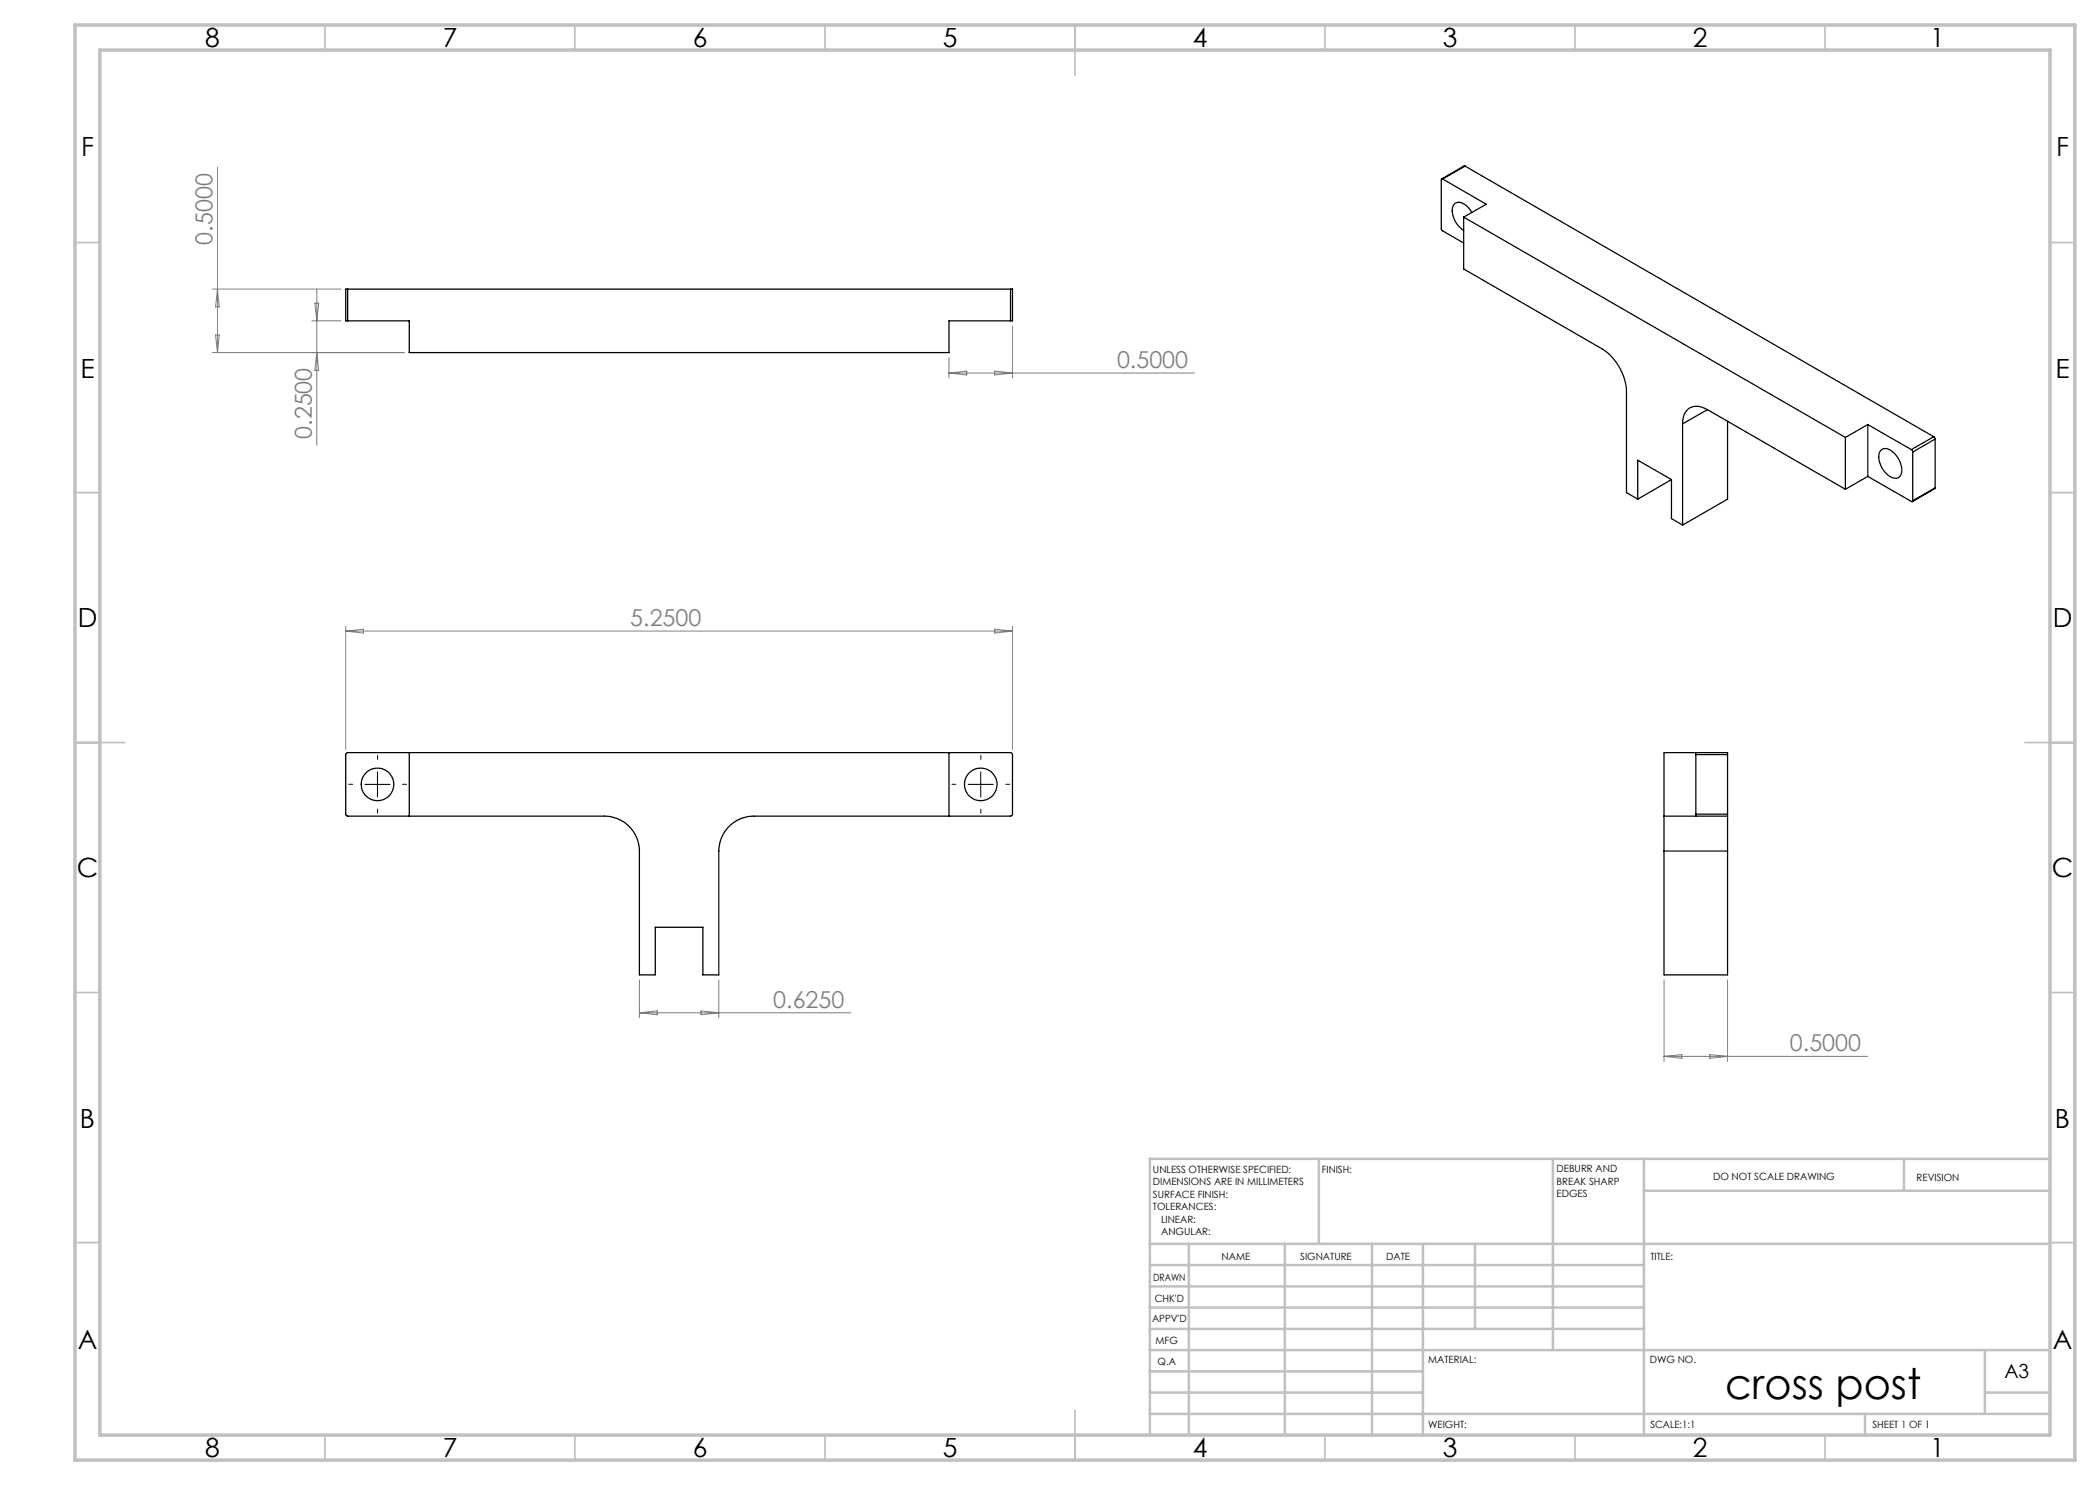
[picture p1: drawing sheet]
<svg xmlns="http://www.w3.org/2000/svg" width="420mm" height="297mm" viewBox="0 0 420 297" stroke-linecap="round" stroke-linejoin="round" font-family="sans-serif">
<path d="M70.5 156.9h-.7M75.5 151.9v-.8M80.5 156.9h.8M191.2 156.9h-.8M196.2 151.9v-.8M201.2 156.9h.7M75.5 161.9v.7M196.2 161.9v.7" fill="none" stroke="#000" stroke-width=".2" stroke-dasharray="15.2 1.3 1.3 1.3"/>
<path d="M73 156.9h5M75.5 154.4v5M193.6 156.9h5M196.1 154.4v5" fill="none" stroke="#000" stroke-width=".2"/>
<g fill="none" stroke="#c0c0c0" stroke-width=".35">
<path d="M65 5v5M115 5v5M165 5v5M215 5v10M265 5v5M315 5v5M365 5v5M15 48.5h5M410 48.5h5M15 98.5h5M410 98.5h5M15 148.5h10"/>
<path d="M405 148.5h10M15 198.5h5M410 198.5h5M15 248.5h5M410 248.5h5M65 287v5M115 287v5M165 287v5M215 282v10M265 287v5M315 287v5M365 287v5"/>
</g>
<g fill="none" stroke="#c0c0c0" stroke-width=".5">
<path d="M263.8 231.8v17M310.6 231.8v38.2M328.8 231.8v55.2M328.8 238.2h81.2M380.8 231.8v6.4M410 231.8h-180v55.2M230 248.8h180M230 257.3h98.8M230 253h98.8M237.8 248.8v38.2M257 248.8v38.2M274.4 248.8v38.2"/>
<path d="M284.6 248.8v38.2M295 248.8v17M230 265.8h98.8M230 261.5h98.8M230 278.5h54.6M230 274.3h54.6M230 270h180M397 278.5h13M397 270v12.8M230 282.8h180M373 282.8v4.2"/>
</g>
<path d="M15 5h400v287h-400zM20 10h390v277h-390z" fill="none" stroke="#c0c0c0" stroke-width=".7"/>
<g fill="none" stroke="#808080" stroke-width=".2">
<path d="M43.5 33.4v37.1M42.5 57.8h25.7M43.5 57.8l.4 3.6h-.8zM63.4 57.8v31.3M42.5 70.5h38.4M43.1 67h.8l-.4 3.5zM62.4 64.2h5.8M63 60.6h.7l-.3 3.6zM63.4 70.5l.3 3.6h-.7zM189.8 71.5v4.1M189.8 74.6h49.1M189.8 74.6l3.6-.4v.8z"/>
<path d="M198.9 74.2l3.6 .4-3.6 .4zM202.5 65.2v10.4M69.1 125.2v24.7M69.1 126.2h133.4M69.1 126.2l3.6-.4v.8zM198.9 125.8l3.6 .4-3.6 .4zM202.5 125.2v24.7M127.9 196v7.5M143.8 196v7.5M332.8 196v16.3M345.5 196v16.3M127.9 202.6h42.2"/>
<path d="M127.9 202.6l3.5-.4v.7zM140.2 202.2l3.6 .4-3.6 .3zM332.8 211.3h40.7M332.8 211.3l3.6-.4v.8zM341.9 210.9l3.6 .4-3.6 .4z"/>
</g>
<g fill="none" stroke="#000" stroke-width=".25">
<path d="M288.5 35.8l-.2 .1v10l4.4 2.7M288.5 35.8l8.8 5-4.6 2.6M293 33.2h-.2l-4.5 2.6M293 33.2l-4.5 2.6M293 33.2l93.8 54.1M69.5 57.8h-.4v6.4h.4M69.5 57.8v6.4M69.5 57.8h132.6M202.1 57.8h.4v6.4h-.4M202.1 57.8v6.4M292.7 43.4v10.4l27.7 15.9a10.8 10.8 0 0 1 4.9 8.6v20.2l2.3 1.3M292.7 43.4l76.4 44.1"/>
<path d="M294.4 42.5a3.3 3.3 0 0 0-2.8-2 1.57 1.57 0 0 0-1.1 2.1 5.1 5.1 0 0 0 2.2 3.5M69.5 64.2h12.3v6.3h108v-6.3h12.3M334.3 95.9v7.8l2.2 1.3M334.3 95.9l-6.7-3.9v7.8M334.3 95.9l-6.7 3.9M336.5 84.8a3 3 0 0 1 2.7-3.6l1.1 .2 1.2 .5 27.6 16M336.5 84.8v20.2M341.5 81.9l-5 2.9M345.5 84.3v15.5l-9 5.2M369.1 87.5v10.4M373.6 95.3l8.7 5h.2l.1-.1M373.6 84.9l8.7 5"/>
<path d="M373.6 84.9l-4.5 2.6M373.6 84.9v10.4M373.6 95.3l-4.5 2.6M376.3 90a1.7 1.7 0 0 1 2.2 .3 4.6 4.6 0 0 1 1.7 4.6 1.31 1.31 0 0 1-2.1 .5 4.7 4.7 0 0 1-2.2-4.9zM382.3 89.9l.3 .5M382.6 90.4v9.8M386.8 87.3l.2 .5M386.8 87.3l-4.5 2.6M387 97.6v.1l-4.5 2.6M387 87.8l-4.4 2.6M387 87.8v9.8M387 97.6l-4.4 2.6"/>
<path d="M69.3 150.6l.2-.1h132.7l.3 .3v12.1l-.3 .3h-51.5a7 7 0 0 0-6.9 7v24.8h-3.2v-9.5h-9.5v9.5h-3.2v-24.8a7 7 0 0 0-7-7h-51.4l-.4-.3v-12.1zM81.8 150.5v12.7M189.8 150.5v12.7M339.2 150.5v.4M339.2 150.9h6.3M339.2 150.9v11.9M345.5 150.9v-.4h-12.7v12.7M345.5 150.9v11.9M332.8 163.2v7M332.8 170.2v24.8h12.7v-24.8M332.8 163.2h12.7M332.8 170.2h12.7"/>
<path d="M339.2 162.8v.4M339.2 162.8h6.3M345.5 162.8v.4M345.5 163.2v7"/>
<circle cx="75.5" cy="156.9" r="3.3"/>
<circle cx="196.2" cy="156.9" r="3.3"/>
</g>
<text font-size="8.5" x="345" y="279.7">cross post</text>
<g font-size="5.3">
<text x="41" y="9.5">8</text>
<text x="88.5" y="9.5">7</text>
<text x="138.5" y="9.5">6</text>
<text x="188.5" y="9.5">5</text>
<text x="238.5" y="9.5">4</text>
<text x="288.5" y="9.5">3</text>
<text x="338.5" y="9.5">2</text>
<text x="386" y="9.5">1</text>
<text x="16.2" y="31.3">F</text>
<text x="411.2" y="31.3">F</text>
<text x="16.1" y="75.5">E</text>
<text x="411.1" y="75.5">E</text>
<text x="15.5" y="125.5">D</text>
<text x="410.5" y="125.5">D</text>
<text x="15.4" y="175.5">C</text>
<text x="410.4" y="175.5">C</text>
<text x="16" y="225.5">B</text>
<text x="411" y="225.5">B</text>
<text x="15.5" y="269.8">A</text>
<text x="410.5" y="269.8">A</text>
<text x="41" y="291.5">8</text>
<text x="88.5" y="291.5">7</text>
<text x="138.5" y="291.5">6</text>
<text x="188.5" y="291.5">5</text>
<text x="238.5" y="291.5">4</text>
<text x="288.5" y="291.5">3</text>
<text x="338.5" y="291.5">2</text>
<text x="386" y="291.5">1</text>
</g>
<g font-size="4.7" fill="#808080">
<text x="42.5" y="48.9" transform="rotate(-90 42.5 48.9)">0.5000</text>
<text x="223.4" y="73.6">0.5000</text>
<text x="62.4" y="87.8" transform="rotate(-90 62.4 87.8)">0.2500</text>
<text x="126.1" y="125.2">5.2500</text>
<text x="154.7" y="201.5">0.6250</text>
<text x="358" y="210.3">0.5000</text>
</g>
<text font-size="3.9" x="400.9" y="275.5">A3</text>
<g font-size="2">
<text x="230.6" y="234.6">UNLESS OTHERWISE SPECIFIED:</text>
<text x="230.6" y="237.1">DIMENSIONS ARE IN MILLIMETERS</text>
<text x="230.6" y="239.6">SURFACE FINISH:</text>
<text x="264.4" y="234.6">FINISH:</text>
<text x="311.3" y="234.5">DEBURR AND</text>
<text x="311.3" y="237">BREAK SHARP</text>
<text x="311.3" y="239.5">EDGES</text>
<text x="342.6" y="236">DO NOT SCALE DRAWING</text>
<text x="383.3" y="236.2">REVISION</text>
<text x="230.6" y="242.1">TOLERANCES:</text>
<text x="232.2" y="244.6">LINEAR:</text>
<text x="232.2" y="247.1">ANGULAR:</text>
<text x="244.3" y="252">NAME</text>
<text x="260" y="251.9">SIGNATURE</text>
<text x="277.2" y="251.9">DATE</text>
<text x="330.1" y="251.9">TITLE:</text>
<text x="230.6" y="256.1">DRAWN</text>
<text x="230.9" y="260.3">CHK'D</text>
<text x="230.4" y="264.4">APPV'D</text>
<text x="231.1" y="268.8">MFG</text>
<text x="231.5" y="273">Q.A</text>
<text x="285.6" y="272.5">MATERIAL:</text>
<text x="330" y="272.5">DWG NO.</text>
<text x="285.6" y="285.5">WEIGHT:</text>
<text x="330.1" y="285.6">SCALE:1:1</text>
<text x="374.5" y="285.6">SHEET 1 OF 1</text>
</g>
</svg>
